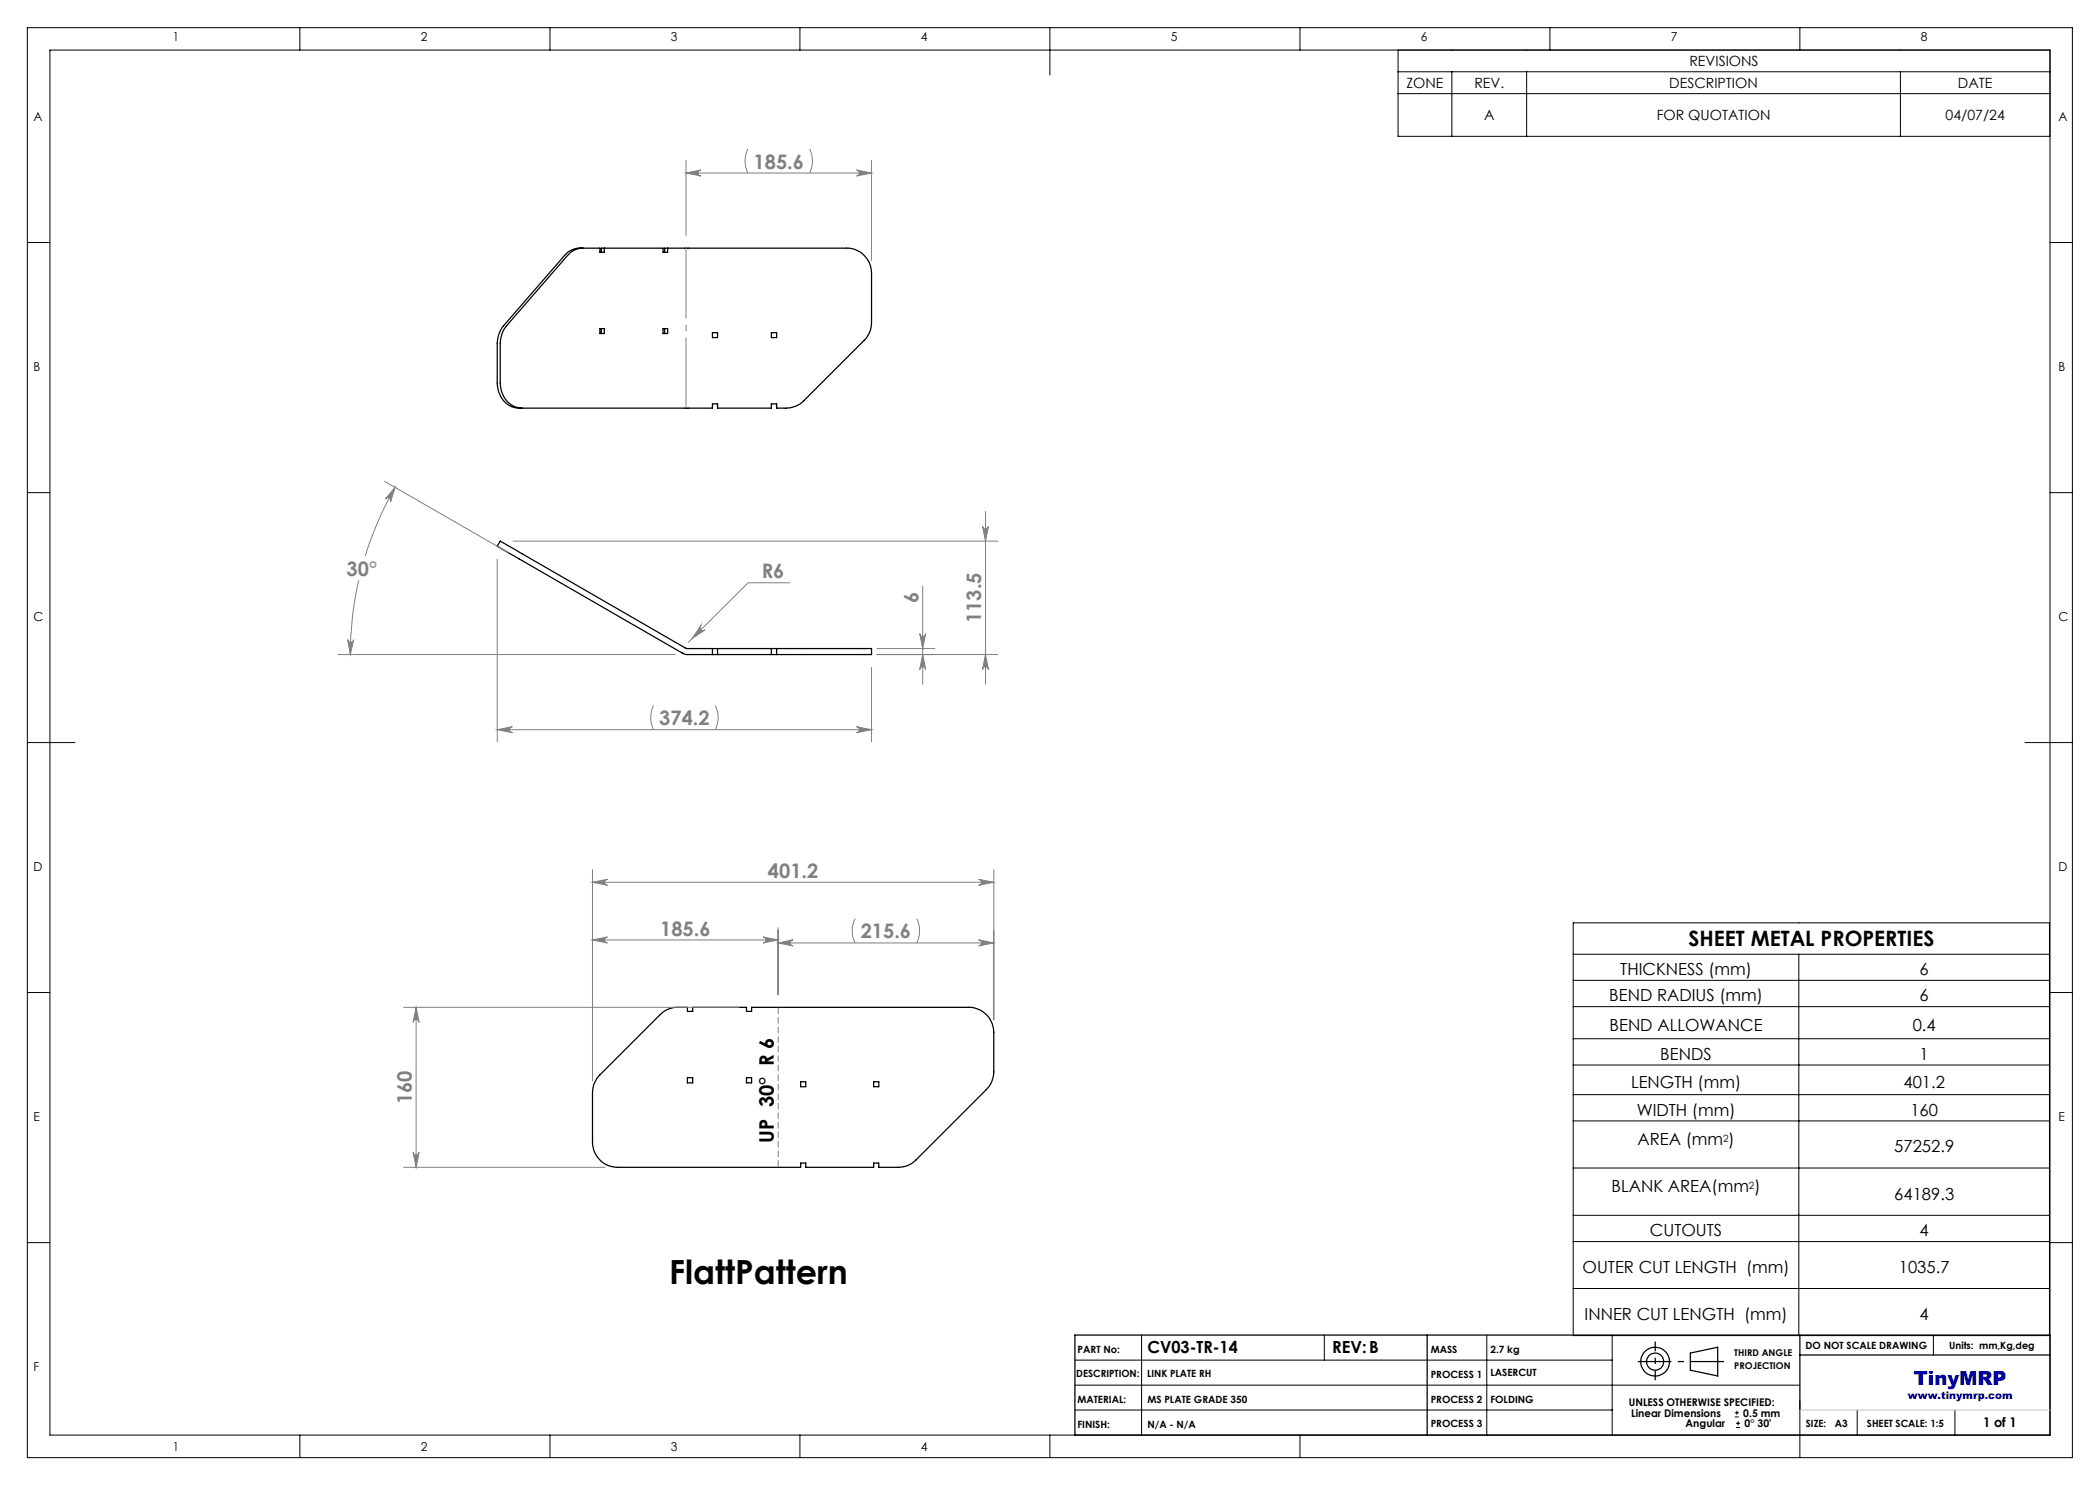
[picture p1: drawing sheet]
<svg xmlns="http://www.w3.org/2000/svg" width="420mm" height="297mm" viewBox="0 0 420 297" stroke-linecap="round" stroke-linejoin="round" font-family="sans-serif">
<g fill="none" stroke="#000" stroke-width=".25">
<path d="M116.6 49.6a3.9 3.9 0 0 0-3.1 1.5l-12.2 14.1a5.8 5.8 0 0 0-1.3 3.5v7.9a4.7 4.7 0 0 0 4.4 5M120.9 49.6v.8h-.9v-.8h-4a3.9 3.9 0 0 0-3.1 1.5l-12.2 14.1a5.8 5.8 0 0 0-1.3 3.5v7.9a4.7 4.7 0 0 0 4.4 5h38.7v-.8h1v.8h10.8v-.8h1v.8a8.4 8.4 0 0 0 3.8-.4l.9-.4 .8-.7 12-12a5 5 0 0 0 1.5-3.5v-10a5 5 0 0 0-5-5h-36.4v.8M133.5 49.6v.8h-.9v-.8h-12.3v.8M120 65.7h.9v1h-.9zM120.3 65.7v1M132.6 65.7h.9v1h-.9zM132.9 65.7v1M142.5 66.5h1v1h-1zM154.3 66.5h1v1h-1zM100 108.2l37.2 21.5h37.1v1.2h-37l-.5-.1-37.3-21.5zM142.5 129.7v1.2M143.5 129.7v1.2"/>
<path d="M154.3 129.7v1.2M155.3 129.7v1.2M132 202.9a4.8 4.8 0 0 1 3.6-1.4h1.9v.8h1v-.8h10.8v.8h1v-.8h43.4a5 5 0 0 1 5.1 4.9v8a5 5 0 0 1-1.5 3.5l-14.1 14.1a5 5 0 0 1-3.5 1.5h-3.9v-.9h-1.1v.9h-13.6v-.9h-1v.9h-36.6a5.1 5.1 0 0 1-5-5v-10a5 5 0 0 1 1.5-3.5zM137.5 215.5h1v1.1h-1zM149.3 215.5h1v1.1h-1zM160.1 216.4h1v.9h-1zM174.7 216.4h1.1v.9h-1.1zM215 267h195v20h-195zM285.4 267v20M338.1 270.6l5.4-1.2v5.8l-5.4-1.2zM360 267v15M360 271h50"/>
<circle cx="331" cy="272.3" r="2.87"/>
<circle cx="331" cy="272.3" r="1.72"/>
</g>
<g fill="none" stroke="#000" stroke-width=".2">
<path d="M5.5 5.5h409v286h-409zM10 10h400v277h-400zM60 5.5v4.5M110 5.5v4.5M160 5.5v4.5M210 5.5v9.5M260 5.5v4.5M279.6 10v17.3h130.4M279.6 14.4h130.4M279.6 18.7h130.4M290.4 14.4v12.9M305.3 14.4v12.9"/>
<path d="M310 5.5v4.5M360 5.5v4.5M380.1 14.4v12.9M5.5 48.5h4.5M410 48.5h4.5M5.5 98.5h4.5M410 98.5h4.5M5.5 148.5h9.5M405 148.5h9.5M5.5 198.5h4.5M314.6 184.6h95.3v82.5h-95.3zM314.6 190.8h95.3"/>
<path d="M314.6 196.1h95.3M359.8 190.8v76.3M410 198.5h4.5M314.6 201.3h95.3M314.6 207.7h95.3M314.6 213h95.3M314.6 218.9h95.3M314.6 224.2h95.3M314.6 233.6h95.3M5.5 248.5h4.5M314.6 243.1h95.3M314.6 248.3h95.3"/>
<path d="M314.6 257.7h95.3M410 248.5h4.5M215 277h145M215 272h107.4M228.3 267v20M264.9 267v5M297.4 267v20M322.4 267v20M386.7 267v4M60 287v4.5M110 287v4.5M160 287v4.5"/>
<path d="M210 287v4.5M215 282h107.4M260 287v4.5M347 283.4h.8M347 282.5h.8M347.2 285.5h.8M347.2 284.7h.8M347.4 282.1v.9M347.6 284.3v.8M360 280.2v11.3M371.4 282v5M391 282v5"/>
</g>
<g fill="none" stroke="#808080" stroke-width=".2">
<path d="M137.2 34.6l3-.6a.6 .6 0 0 0-.6 .6 .6 .6 0 0 0 .6 .6zM137.2 32.1v15M137.2 34.6h37.1M149.6 29.8a5.4 5.4 0 0 0 0 4.8M161.9 29.8l.2 .3a5.5 5.5 0 0 1-.2 4.5M171.3 34l3 .6-3 .6a.6 .6 0 0 0 .6-.6 .6 .6 0 0 0-.6-.6zM174.3 32.1v20M76.9 96.2l24.7 14.3M79 97.5l-.9 2.9a.59 .59 0 0 0-.2-.8 .59 .59 0 0 0-.8 .2zM79 97.5a69.6 69.6 0 0 0-5.9 13.7M71.8 116a66.3 66.3 0 0 0-1.7 14.9M99.4 111.8v36.6"/>
<path d="M102.6 108.2h97M158 116.6h-8.4l-12 11.9M184.5 117.2v19.7M196.5 105.2a.6 .6 0 0 0 .6 .6 .6 .6 0 0 0 .6-.6l-.6 3zM197.1 102.2v34.7M67.6 130.9h67.5M69.5 127.9a.6 .6 0 0 0 .6 .6 .6 .6 0 0 0 .6-.6l-.6 3zM140.2 125.1a.6 .6 0 0 0 0 .8 .6 .6 0 0 0 .8 .1l-2.5 1.7zM174.3 133.4v15M175.3 130.9h24.3M175.3 129.7h11.7M183.9 126.7a.6 .6 0 0 0 .6 .6 .6 .6 0 0 0 .6-.6l-.6 3z"/>
<path d="M184.5 130.9l.6 3a.6 .6 0 0 0-.6-.5 .6 .6 0 0 0-.6 .5zM197.1 130.9l.6 3a.6 .6 0 0 0-.6-.5 .6 .6 0 0 0-.6 .5zM99.4 145.9l3.1-.6a.6 .6 0 0 0-.6 .6 .6 .6 0 0 0 .6 .6zM99.4 145.9h74.9M130.7 141.1l-.1 .3a5.5 5.5 0 0 0 .1 4.5M143.1 141.1a5.5 5.5 0 0 1 0 4.8M171.3 145.3l3 .6-3 .6a.6 .6 0 0 0 .6-.6 .6 .6 0 0 0-.6-.6zM118.5 176.5l3-.6a.6 .6 0 0 0-.6 .6 .6 .6 0 0 0 .6 .6zM118.5 174v42M118.5 176.5h80.3M195.7 175.9l3.1 .6-3.1 .6a.6 .6 0 0 0 .6-.6 .6 .6 0 0 0-.6-.6zM198.8 174v29.9"/>
<path d="M118.5 188l3-.6a.6 .6 0 0 0-.6 .6 .6 .6 0 0 0 .6 .6zM118.5 188h37.1M152.6 187.4l3 .6-3 .6a.6 .6 0 0 0 .6-.6 .6 .6 0 0 0-.6-.6zM155.6 188.6l3-.6a.62 .62 0 0 0-.6 .6 .62 .62 0 0 0 .6 .6zM155.6 185.5v13.5M155.6 188.6h43.2M171 183.7a5.5 5.5 0 0 0 0 4.9M183.3 183.7a5.5 5.5 0 0 1 0 4.9M195.7 188l3.1 .6-3.1 .6a.62 .62 0 0 0 .6-.6 .62 .62 0 0 0-.6-.6zM80.7 201.5h67.1M83.2 201.5l.6 3a.6 .6 0 0 0-.6-.6 .6 .6 0 0 0-.6 .6zM83.2 201.5v32"/>
<path d="M80.7 233.5h40.3M82.6 230.5a.6 .6 0 0 0 .6 .5 .6 .6 0 0 0 .6-.5l-.6 3z"/>
</g>
<path d="M327.6 272.3h17.2" fill="none" stroke="#000" stroke-width=".25" stroke-dasharray="15.2 1.3 1.3 1.3" stroke-dashoffset="8.5" stroke-linecap="butt"/>
<path d="M331 268.3v7.7" fill="none" stroke="#000" stroke-width=".25" stroke-dasharray="15.2 1.3 1.3 1.3" stroke-dashoffset="13.3" stroke-linecap="butt"/>
<path d="M155.6 201.4v32" fill="none" stroke="#808080" stroke-width=".2" stroke-dasharray="1.3 .6" stroke-dashoffset="-.1" stroke-linecap="butt"/>
<path d="M137.2 81.6v-32" fill="none" stroke="#808080" stroke-width=".2" stroke-dasharray="15.2 1.3 1.3 1.3" stroke-dashoffset="1.1" stroke-linecap="butt"/>
<path d="M360 282h50" fill="none" stroke="#c0c0c0" stroke-width=".2"/>
<g fill="#808080">
<path d="M118.5 188l3-.6a.6 .6 0 0 0-.6 .6 .6 .6 0 0 0 .6 .6zM152.6 187.4l3 .6-3 .6a.6 .6 0 0 0 .6-.6 .6 .6 0 0 0-.6-.6zM118.5 176.5l3-.6a.6 .6 0 0 0-.6 .6 .6 .6 0 0 0 .6 .6zM195.7 175.9l3.1 .6-3.1 .6a.6 .6 0 0 0 .6-.6 .6 .6 0 0 0-.6-.6zM155.6 188.6l3-.6a.62 .62 0 0 0-.6 .6 .62 .62 0 0 0 .6 .6zM195.7 188l3.1 .6-3.1 .6a.62 .62 0 0 0 .6-.6 .62 .62 0 0 0-.6-.6z"/>
<path d="M83.2 201.5l.6 3a.6 .6 0 0 0-.6-.6 .6 .6 0 0 0-.6 .6zM82.6 230.5a.6 .6 0 0 0 .6 .5 .6 .6 0 0 0 .6-.5l-.6 3z"/>
<path d="M137.2 34.6l3-.6a.6 .6 0 0 0-.6 .6 .6 .6 0 0 0 .6 .6zM171.3 34l3 .6-3 .6a.6 .6 0 0 0 .6-.6 .6 .6 0 0 0-.6-.6z"/>
<path d="M140.2 125.1l-1.7 2.6 2.5-1.7a.6 .6 0 0 1-.8-.1 .6 .6 0 0 1 0-.8zM79 97.5l-.9 2.9a.59 .59 0 0 0-.2-.8 .59 .59 0 0 0-.8 .2zM69.5 127.9a.6 .6 0 0 0 .6 .6 .6 .6 0 0 0 .6-.6l-.6 3z"/>
<path d="M183.9 126.7a.6 .6 0 0 0 .6 .6 .6 .6 0 0 0 .6-.6l-.6 3zM184.5 130.9l.6 3a.6 .6 0 0 0-.6-.5 .6 .6 0 0 0-.6 .5zM196.5 105.2a.6 .6 0 0 0 .6 .6 .6 .6 0 0 0 .6-.6l-.6 3zM197.1 130.9l.6 3a.6 .6 0 0 0-.6-.5 .6 .6 0 0 0-.6 .5z"/>
<path d="M99.4 145.9l3.1-.6a.6 .6 0 0 0-.6 .6 .6 .6 0 0 0 .6 .6zM171.3 145.3l3 .6-3 .6a.6 .6 0 0 0 .6-.6 .6 .6 0 0 0-.6-.6z"/>
</g>
<text font-size="6.7" x="133.9" y="256.8">FlattPattern</text>
<text font-size="4.2" x="337.7" y="189.2">SHEET METAL PROPERTIES</text>
<g font-size="4" fill="#808080">
<text x="150.7" y="33.7">185.6</text>
<text x="69.3" y="115.1">30°</text>
<text x="152.3" y="115.7">R6</text>
<text x="183.7" y="120.5" transform="rotate(-90 183.7 120.5)">6</text>
<text x="196.3" y="124.6" transform="rotate(-90 196.3 124.6)">113.5</text>
<text x="131.9" y="145">374.2</text>
<text x="153.6" y="175.6">401.2</text>
<text x="132" y="187.1">185.6</text>
<text x="172.2" y="187.7">215.6</text>
<text x="82.4" y="220.8" transform="rotate(-90 82.4 220.8)">160</text>
</g>
<text font-size="4" x="154.8" y="228.5" transform="rotate(-90 154.8 228.5)">UP 30° R 6</text>
<text font-size="3.9" fill="#0000a0" x="382.8" y="277">TinyMRP</text>
<g font-size="3.3">
<text x="324.1" y="195">THICKNESS (mm)</text>
<text x="383.9" y="195">6</text>
<text x="321.8" y="200.3">BEND RADIUS (mm)</text>
<text x="383.9" y="200.3">6</text>
<text x="321.9" y="206.1">BEND ALLOWANCE</text>
<text x="382.5" y="206.1">0.4</text>
<text x="332.1" y="211.9">BENDS</text>
<text x="383.9" y="211.9">1</text>
<text x="326.2" y="217.5">LENGTH (mm)</text>
<text x="380.7" y="217.5">401.2</text>
<text x="327.3" y="223.1">WIDTH (mm)</text>
<text x="382.1" y="223.1">160</text>
<text x="327.5" y="229">AREA (mm )</text>
<text x="378.8" y="230.5">57252.9</text>
<text x="322.3" y="238.5">BLANK AREA(mm )</text>
<text x="378.8" y="239.9">64189.3</text>
<text x="330" y="247.3">CUTOUTS</text>
<text x="383.9" y="247.3">4</text>
<text x="316.5" y="254.6">OUTER CUT LENGTH (mm)</text>
<text x="379.8" y="254.6">1035.7</text>
<text x="316.9" y="264">INNER CUT LENGTH (mm)</text>
<text x="383.9" y="264">4</text>
<text x="229.5" y="270.6">CV03-TR-14</text>
<text x="266.4" y="270.7">REV:B</text>
</g>
<g font-size="2.8">
<text x="281.3" y="17.6">ZONE</text>
<text x="294.9" y="17.6">REV.</text>
<text x="333.9" y="17.6">DESCRIPTION</text>
<text x="337.9" y="13.2">REVISIONS</text>
<text x="391.6" y="17.6">DATE</text>
<text x="296.8" y="24">A</text>
<text x="331.3" y="24">FOR QUOTATION</text>
<text x="389.1" y="24">04/07/24</text>
</g>
<text font-size="2.7" x="396.6" y="285.4">1 of 1</text>
<g font-size="2.5">
<text x="34.6" y="8.2">1</text>
<text x="84.2" y="8.2">2</text>
<text x="134.2" y="8.2">3</text>
<text x="184.2" y="8.2">4</text>
<text x="234.2" y="8.2">5</text>
<text x="284.2" y="8.2">6</text>
<text x="334.2" y="8.2">7</text>
<text x="384.2" y="8.2">8</text>
<text x="6.7" y="24.2">A</text>
<text x="411.7" y="24.2">A</text>
<text x="6.7" y="74.2">B</text>
<text x="411.7" y="74.2">B</text>
<text x="6.7" y="124.2">C</text>
<text x="411.7" y="124.2">C</text>
<text x="6.7" y="174.2">D</text>
<text x="411.7" y="174.2">D</text>
<text x="6.7" y="224.2">E</text>
<text x="411.7" y="224.2">E</text>
<text x="6.7" y="274.2">F</text>
<text x="34.6" y="290.2">1</text>
<text x="84.2" y="290.2">2</text>
<text x="134.2" y="290.2">3</text>
<text x="184.2" y="290.2">4</text>
</g>
<g font-size="2.1">
<text x="325.8" y="281.2">UNLESS OTHERWISE SPECIFIED:</text>
<text x="326.2" y="283.4">Linear Dimensions</text>
<text x="337.1" y="285.5">Angular</text>
<text x="348.7" y="283.4">0.5 mm</text>
<text x="348.9" y="285.5">0° 30'</text>
</g>
<text font-size="2.1" fill="#0000a0" x="381.6" y="279.9">www.tinymrp.com</text>
<g font-size="2">
<text x="344.6" y="228.3">2</text>
<text x="349.8" y="237.8">2</text>
<text x="361.1" y="269.9">DO NOT SCALE DRAWING</text>
<text x="389.8" y="269.8">Units: mm,Kg,deg</text>
<text x="215.3" y="275.4">DESCRIPTION:</text>
<text x="215.5" y="270.7">PART No:</text>
<text x="229.4" y="275.4">LINK PLATE RH</text>
<text x="286.1" y="270.6">MASS</text>
<text x="286.1" y="275.6">PROCESS 1</text>
<text x="298.1" y="270.6">2.7 kg</text>
<text x="298.1" y="275.3">LASERCUT</text>
<text x="215.5" y="280.6">MATERIAL:</text>
<text x="229.5" y="280.6">MS PLATE GRADE 350</text>
<text x="286.1" y="280.6">PROCESS 2</text>
<text x="298.1" y="280.6">FOLDING</text>
<text x="215.5" y="285.6">FINISH:</text>
<text x="229.5" y="285.6">N/A - N/A</text>
<text x="286.1" y="285.4">PROCESS 3</text>
<text x="361.2" y="285.4">SIZE:</text>
<text x="367" y="285.4">A3</text>
<text x="373.4" y="285.4">SHEET SCALE: 1:5</text>
</g>
<g font-size="1.9">
<text x="346.9" y="271.3">THIRD ANGLE</text>
<text x="346.9" y="273.7">PROJECTION</text>
</g>
</svg>
